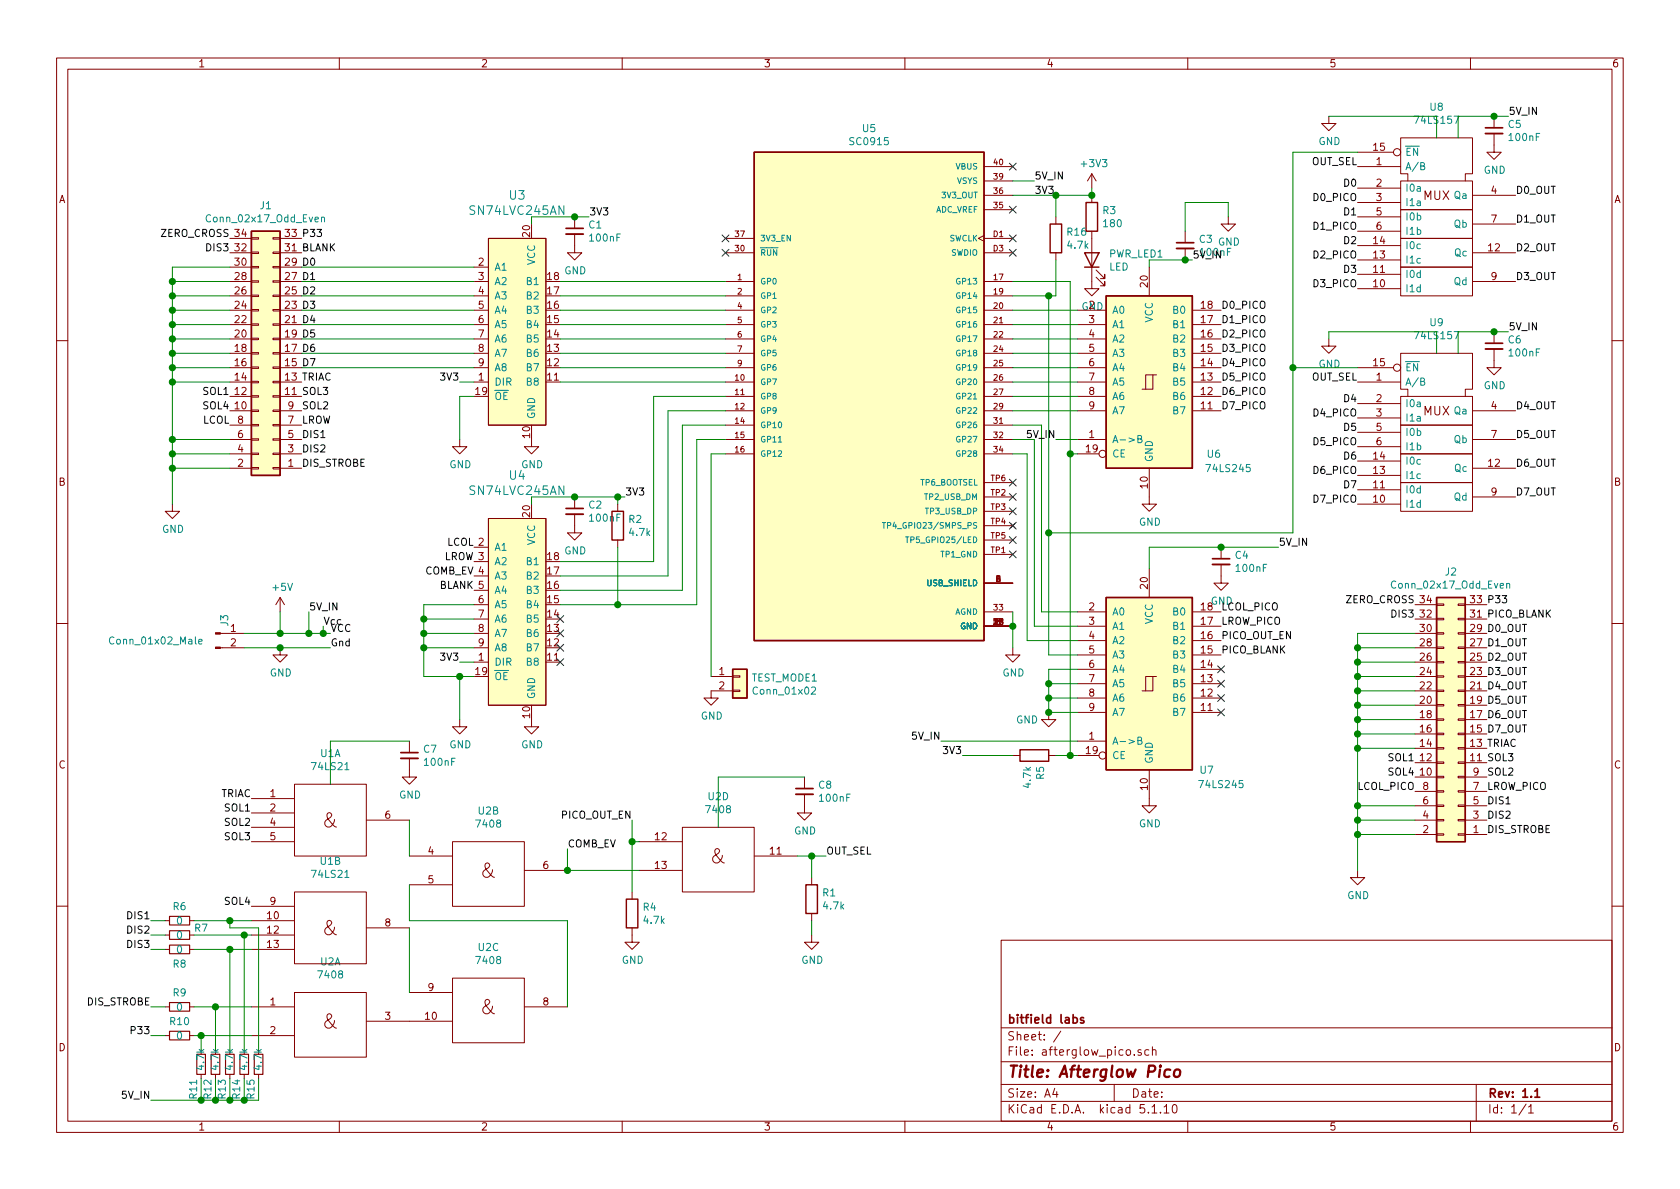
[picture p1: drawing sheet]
EESchema Schematic File Version 4
EELAYER 30 0
EELAYER END
$Descr A4 11693 8268
encoding utf-8
Sheet 1 1
Title "Afterglow Pico"
Date ""
Rev "1.1"
Comp "bitfield labs"
Comment1 ""
Comment2 ""
Comment3 ""
Comment4 ""
$EndDescr
$Comp
L dk_Logic-Buffers-Drivers-Receivers-Transceivers:SN74LVC245AN U3
U 1 1
P 3700 1850
F 0 "U3" H 3600 2353 60  0000 C CNN
F 1 "SN74LVC245AN" H 3600 2247 60  0000 C CNN
F 2 "Housings_SOIC:SOIC-20W_7.5x12.8mm_Pitch1.27mm" H 3900 2050 60  0001 L CNN
F 3 "http://www.ti.com/lit/ds/symlink/sn74lvc245a.pdf" H 3900 2150 60  0001 L CNN
F 4 "296-8503-5-ND" H 3900 2250 60  0001 L CNN "Digi-Key_PN"
F 5 "SN74LVC245AN" H 3900 2350 60  0001 L CNN "MPN"
F 6 "Integrated Circuits (ICs)" H 3900 2450 60  0001 L CNN "Category"
F 7 "Logic - Buffers, Drivers, Receivers, Transceivers" H 3900 2550 60  0001 L CNN "Family"
F 8 "http://www.ti.com/lit/ds/symlink/sn74lvc245a.pdf" H 3900 2650 60  0001 L CNN "DK_Datasheet_Link"
F 9 "/product-detail/en/texas-instruments/SN74LVC245AN/296-8503-5-ND/377483" H 3900 2750 60  0001 L CNN "DK_Detail_Page"
F 10 "IC TXRX NON-INVERT 3.6V 20DIP" H 3900 2850 60  0001 L CNN "Description"
F 11 "Texas Instruments" H 3900 2950 60  0001 L CNN "Manufacturer"
F 12 "Active" H 3900 3050 60  0001 L CNN "Status"
	1    3700 1850
	1    0    0    -1  
$EndComp
$Comp
L Connector_Generic:Conn_02x17_Odd_Even J1
U 1 1
P 1900 2450
F 0 "J1" H 1950 1425 50  0000 C CNN
F 1 "Conn_02x17_Odd_Even" H 1950 1516 50  0000 C CNN
F 2 "Pin_Headers:Pin_Header_Straight_2x17_Pitch2.54mm" H 1900 2450 50  0001 C CNN
F 3 "~" H 1900 2450 50  0001 C CNN
	1    1900 2450
	-1   0    0    1   
$EndComp
$Comp
L Connector_Generic:Conn_02x17_Odd_Even J2
U 1 1
P 10150 5000
F 0 "J2" H 10200 3975 50  0000 C CNN
F 1 "Conn_02x17_Odd_Even" H 10200 4066 50  0000 C CNN
F 2 "Pin_Headers:Pin_Header_Straight_2x17_Pitch2.54mm" H 10150 5000 50  0001 C CNN
F 3 "~" H 10150 5000 50  0001 C CNN
	1    10150 5000
	-1   0    0    1   
$EndComp
$Comp
L 74xx_IEEE:7421 U1
U 1 1
P 2300 5700
F 0 "U1" H 2300 6166 50  0000 C CNN
F 1 "74LS21" H 2300 6075 50  0000 C CNN
F 2 "Housings_SOIC:SOIC-14_3.9x8.7mm_Pitch1.27mm" H 2300 5700 50  0001 C CNN
F 3 "" H 2300 5700 50  0001 C CNN
	1    2300 5700
	1    0    0    -1  
$EndComp
$Comp
L 74xx_IEEE:7421 U1
U 2 1
P 2300 6450
F 0 "U1" H 2300 6916 50  0000 C CNN
F 1 "74LS21" H 2300 6825 50  0000 C CNN
F 2 "Housings_SOIC:SOIC-14_3.9x8.7mm_Pitch1.27mm" H 2300 6450 50  0001 C CNN
F 3 "" H 2300 6450 50  0001 C CNN
	2    2300 6450
	1    0    0    -1  
$EndComp
Text Label 7200 1350 0    50   ~ 0
3V3
Text Label 4100 1500 0    50   ~ 0
3V3
Text Label 2100 1750 0    50   ~ 0
BLANK
Text Label 2100 1850 0    50   ~ 0
D0
Text Label 2100 1950 0    50   ~ 0
D1
Text Label 2100 2050 0    50   ~ 0
D2
Text Label 2100 2150 0    50   ~ 0
D3
Text Label 2100 2250 0    50   ~ 0
D4
Text Label 2100 2350 0    50   ~ 0
D5
Text Label 2100 2450 0    50   ~ 0
D6
Text Label 2100 2550 0    50   ~ 0
D7
Text Label 2100 2650 0    50   ~ 0
TRIAC
Text Label 2100 2750 0    50   ~ 0
SOL3
Text Label 2100 2850 0    50   ~ 0
SOL2
Text Label 2100 2950 0    50   ~ 0
LROW
Text Label 2100 3050 0    50   ~ 0
DIS1
Text Label 2100 3150 0    50   ~ 0
DIS2
Text Label 2100 3250 0    50   ~ 0
DIS_STROBE
Text Label 2100 1650 0    50   ~ 0
P33
Text Label 1600 1650 2    50   ~ 0
ZERO_CROSS
Text Label 1600 1750 2    50   ~ 0
DIS3
Wire Wire Line
	1200 1850 1200 1950
Connection ~ 1200 1950
Wire Wire Line
	1200 1950 1200 2050
Connection ~ 1200 2050
Wire Wire Line
	1200 2050 1200 2150
Connection ~ 1200 2150
Wire Wire Line
	1200 2150 1200 2250
Connection ~ 1200 2250
Wire Wire Line
	1200 2250 1200 2350
Connection ~ 1200 2350
Wire Wire Line
	1200 2350 1200 2450
Connection ~ 1200 2450
Wire Wire Line
	1200 2450 1200 2550
Connection ~ 1200 2550
Wire Wire Line
	1200 2550 1200 2650
Connection ~ 1200 2650
Wire Wire Line
	1200 2650 1200 3050
$Comp
L power:GND #PWR0101
U 1 1
P 1200 3500
F 0 "#PWR0101" H 1200 3250 50  0001 C CNN
F 1 "GND" H 1205 3327 50  0000 C CNN
F 2 "" H 1200 3500 50  0001 C CNN
F 3 "" H 1200 3500 50  0001 C CNN
	1    1200 3500
	1    0    0    -1  
$EndComp
Wire Wire Line
	1200 1850 1600 1850
Wire Wire Line
	1200 1950 1600 1950
Wire Wire Line
	1200 2050 1600 2050
Wire Wire Line
	1200 2150 1600 2150
Wire Wire Line
	1200 2250 1600 2250
Wire Wire Line
	1200 2350 1600 2350
Wire Wire Line
	1200 2450 1600 2450
Wire Wire Line
	1200 2550 1600 2550
Wire Wire Line
	1200 2650 1600 2650
Text Label 1600 2750 2    50   ~ 0
SOL1
Text Label 1600 2850 2    50   ~ 0
SOL4
Text Label 1600 2950 2    50   ~ 0
LCOL
Wire Wire Line
	1200 3050 1600 3050
Connection ~ 1200 3050
Wire Wire Line
	1200 3050 1200 3150
Wire Wire Line
	1600 3150 1200 3150
Connection ~ 1200 3150
Wire Wire Line
	1200 3150 1200 3250
Wire Wire Line
	1200 3250 1600 3250
Connection ~ 1200 3250
Wire Wire Line
	1200 3250 1200 3500
Wire Wire Line
	2100 1850 3300 1850
Wire Wire Line
	3300 1950 2100 1950
Wire Wire Line
	2100 2050 3300 2050
Wire Wire Line
	3300 2150 2100 2150
Wire Wire Line
	2100 2250 3300 2250
Wire Wire Line
	3300 2350 2100 2350
Wire Wire Line
	2100 2450 3300 2450
Wire Wire Line
	3300 2550 2100 2550
Wire Wire Line
	3700 1550 3700 1500
Wire Wire Line
	3700 1500 4000 1500
$Comp
L power:GND #PWR0102
U 1 1
P 3700 3050
F 0 "#PWR0102" H 3700 2800 50  0001 C CNN
F 1 "GND" H 3705 2877 50  0000 C CNN
F 2 "" H 3700 3050 50  0001 C CNN
F 3 "" H 3700 3050 50  0001 C CNN
	1    3700 3050
	1    0    0    -1  
$EndComp
Wire Wire Line
	3900 1950 5050 1950
Wire Wire Line
	5050 2050 3900 2050
Wire Wire Line
	3900 2150 5050 2150
Wire Wire Line
	5050 2250 3900 2250
Wire Wire Line
	3900 2350 5050 2350
Wire Wire Line
	5050 2450 3900 2450
Wire Wire Line
	5050 2550 3900 2550
Wire Wire Line
	3900 2650 5050 2650
Wire Wire Line
	3300 2750 3200 2750
Wire Wire Line
	3200 2750 3200 3050
$Comp
L power:GND #PWR0103
U 1 1
P 3200 3050
F 0 "#PWR0103" H 3200 2800 50  0001 C CNN
F 1 "GND" H 3205 2877 50  0000 C CNN
F 2 "" H 3200 3050 50  0001 C CNN
F 3 "" H 3200 3050 50  0001 C CNN
	1    3200 3050
	1    0    0    -1  
$EndComp
Wire Wire Line
	3300 2650 3200 2650
Text Label 3200 2650 2    50   ~ 0
3V3
$Comp
L dk_Logic-Buffers-Drivers-Receivers-Transceivers:SN74LVC245AN U4
U 1 1
P 3700 3800
F 0 "U4" H 3600 4303 60  0000 C CNN
F 1 "SN74LVC245AN" H 3600 4197 60  0000 C CNN
F 2 "Housings_SOIC:SOIC-20W_7.5x12.8mm_Pitch1.27mm" H 3900 4000 60  0001 L CNN
F 3 "http://www.ti.com/lit/ds/symlink/sn74lvc245a.pdf" H 3900 4100 60  0001 L CNN
F 4 "296-8503-5-ND" H 3900 4200 60  0001 L CNN "Digi-Key_PN"
F 5 "SN74LVC245AN" H 3900 4300 60  0001 L CNN "MPN"
F 6 "Integrated Circuits (ICs)" H 3900 4400 60  0001 L CNN "Category"
F 7 "Logic - Buffers, Drivers, Receivers, Transceivers" H 3900 4500 60  0001 L CNN "Family"
F 8 "http://www.ti.com/lit/ds/symlink/sn74lvc245a.pdf" H 3900 4600 60  0001 L CNN "DK_Datasheet_Link"
F 9 "/product-detail/en/texas-instruments/SN74LVC245AN/296-8503-5-ND/377483" H 3900 4700 60  0001 L CNN "DK_Detail_Page"
F 10 "IC TXRX NON-INVERT 3.6V 20DIP" H 3900 4800 60  0001 L CNN "Description"
F 11 "Texas Instruments" H 3900 4900 60  0001 L CNN "Manufacturer"
F 12 "Active" H 3900 5000 60  0001 L CNN "Status"
	1    3700 3800
	1    0    0    -1  
$EndComp
Text Label 4350 3450 0    50   ~ 0
3V3
Wire Wire Line
	3700 3500 3700 3450
Wire Wire Line
	3700 3450 4000 3450
Text Label 3300 3800 2    50   ~ 0
LCOL
Wire Wire Line
	3900 3900 4550 3900
Wire Wire Line
	4550 3900 4550 2750
Wire Wire Line
	4550 2750 5050 2750
Wire Wire Line
	3900 4000 4650 4000
Wire Wire Line
	4650 4000 4650 2850
Wire Wire Line
	4650 2850 5050 2850
$Comp
L power:GND #PWR0104
U 1 1
P 3700 5000
F 0 "#PWR0104" H 3700 4750 50  0001 C CNN
F 1 "GND" H 3705 4827 50  0000 C CNN
F 2 "" H 3700 5000 50  0001 C CNN
F 3 "" H 3700 5000 50  0001 C CNN
	1    3700 5000
	1    0    0    -1  
$EndComp
$Comp
L power:GND #PWR0105
U 1 1
P 3200 5000
F 0 "#PWR0105" H 3200 4750 50  0001 C CNN
F 1 "GND" H 3205 4827 50  0000 C CNN
F 2 "" H 3200 5000 50  0001 C CNN
F 3 "" H 3200 5000 50  0001 C CNN
	1    3200 5000
	1    0    0    -1  
$EndComp
Wire Wire Line
	3200 5000 3200 4700
Wire Wire Line
	3200 4700 3300 4700
Wire Wire Line
	3300 4600 3200 4600
Text Label 3200 4600 2    50   ~ 0
3V3
Wire Wire Line
	2850 5700 2850 5950
Text Label 1750 5550 2    50   ~ 0
TRIAC
Text Label 1750 5650 2    50   ~ 0
SOL1
Text Label 1750 5750 2    50   ~ 0
SOL2
Text Label 1750 5850 2    50   ~ 0
SOL3
Text Label 1750 6300 2    50   ~ 0
SOL4
Text Label 1050 6400 2    50   ~ 0
DIS1
Text Label 1050 6500 2    50   ~ 0
DIS2
Text Label 1050 6600 2    50   ~ 0
DIS3
Text Label 3950 5900 0    50   ~ 0
COMB_EV
Wire Wire Line
	3900 4100 4750 4100
Wire Wire Line
	4750 4100 4750 2950
Wire Wire Line
	4750 2950 5050 2950
Text Label 10350 4200 0    50   ~ 0
P33
Text Label 3300 4100 2    50   ~ 0
BLANK
Text Label 9850 4200 2    50   ~ 0
ZERO_CROSS
Text Label 10350 5800 0    50   ~ 0
DIS_STROBE
Text Label 10350 5700 0    50   ~ 0
DIS2
Text Label 10350 5600 0    50   ~ 0
DIS1
Text Label 10350 5400 0    50   ~ 0
SOL2
Text Label 10350 5300 0    50   ~ 0
SOL3
Text Label 10350 5200 0    50   ~ 0
TRIAC
Text Label 9850 5300 2    50   ~ 0
SOL1
Text Label 9850 5400 2    50   ~ 0
SOL4
Text Label 9850 4300 2    50   ~ 0
DIS3
Wire Wire Line
	9450 4400 9450 4500
Connection ~ 9450 4500
Wire Wire Line
	9450 4500 9450 4600
Connection ~ 9450 4600
Wire Wire Line
	9450 4600 9450 4700
Connection ~ 9450 4700
Wire Wire Line
	9450 4700 9450 4800
Connection ~ 9450 4800
Wire Wire Line
	9450 4800 9450 4900
Connection ~ 9450 4900
Wire Wire Line
	9450 4900 9450 5000
Connection ~ 9450 5000
Wire Wire Line
	9450 5000 9450 5100
Connection ~ 9450 5100
Wire Wire Line
	9450 5100 9450 5200
Connection ~ 9450 5200
Wire Wire Line
	9450 5200 9450 5600
$Comp
L power:GND #PWR0106
U 1 1
P 9450 6050
F 0 "#PWR0106" H 9450 5800 50  0001 C CNN
F 1 "GND" H 9455 5877 50  0000 C CNN
F 2 "" H 9450 6050 50  0001 C CNN
F 3 "" H 9450 6050 50  0001 C CNN
	1    9450 6050
	1    0    0    -1  
$EndComp
Wire Wire Line
	9450 4400 9850 4400
Wire Wire Line
	9450 4500 9850 4500
Wire Wire Line
	9450 4600 9850 4600
Wire Wire Line
	9450 4700 9850 4700
Wire Wire Line
	9450 4800 9850 4800
Wire Wire Line
	9450 4900 9850 4900
Wire Wire Line
	9450 5000 9850 5000
Wire Wire Line
	9450 5100 9850 5100
Wire Wire Line
	9450 5200 9850 5200
Wire Wire Line
	9450 5600 9850 5600
Connection ~ 9450 5600
Wire Wire Line
	9450 5600 9450 5700
Wire Wire Line
	9850 5700 9450 5700
Connection ~ 9450 5700
Wire Wire Line
	9450 5700 9450 5800
Wire Wire Line
	9450 5800 9850 5800
Connection ~ 9450 5800
Wire Wire Line
	9450 5800 9450 6050
Wire Wire Line
	7050 2150 7500 2150
Wire Wire Line
	7500 2250 7050 2250
Wire Wire Line
	7050 2350 7500 2350
Wire Wire Line
	7500 2450 7050 2450
Wire Wire Line
	7050 2550 7500 2550
Wire Wire Line
	7500 2650 7050 2650
Wire Wire Line
	7050 2750 7500 2750
Text Label 8500 2150 0    50   ~ 0
D0_PICO
Text Label 8500 2250 0    50   ~ 0
D1_PICO
Text Label 8500 2350 0    50   ~ 0
D2_PICO
Text Label 8500 2450 0    50   ~ 0
D3_PICO
Text Label 8500 2550 0    50   ~ 0
D4_PICO
Text Label 8500 2650 0    50   ~ 0
D5_PICO
Text Label 8500 2750 0    50   ~ 0
D6_PICO
Text Label 8500 2850 0    50   ~ 0
D7_PICO
Wire Wire Line
	7050 2850 7500 2850
$Comp
L 74xx:74HC245 U7
U 1 1
P 8000 4750
F 0 "U7" H 8400 4150 50  0000 C CNN
F 1 "74LS245" H 8500 4050 50  0000 C CNN
F 2 "Housings_SOIC:SOIC-20W_7.5x12.8mm_Pitch1.27mm" H 8000 4750 50  0001 C CNN
F 3 "http://www.ti.com/lit/gpn/sn74HC245" H 8000 4750 50  0001 C CNN
	1    8000 4750
	1    0    0    -1  
$EndComp
$Comp
L power:+5V #PWR0108
U 1 1
P 1950 4250
F 0 "#PWR0108" H 1950 4100 50  0001 C CNN
F 1 "+5V" H 1965 4423 50  0000 C CNN
F 2 "" H 1950 4250 50  0001 C CNN
F 3 "" H 1950 4250 50  0001 C CNN
	1    1950 4250
	1    0    0    -1  
$EndComp
Wire Wire Line
	1950 4250 1950 4400
Wire Wire Line
	1950 4400 2150 4400
Text Label 2150 4250 0    50   ~ 0
5V_IN
Text Label 8300 1800 0    50   ~ 0
5V_IN
Wire Wire Line
	8000 1850 8000 1800
Wire Wire Line
	8000 1800 8250 1800
$Comp
L power:GND #PWR0109
U 1 1
P 8000 5550
F 0 "#PWR0109" H 8000 5300 50  0001 C CNN
F 1 "GND" H 8005 5377 50  0000 C CNN
F 2 "" H 8000 5550 50  0001 C CNN
F 3 "" H 8000 5550 50  0001 C CNN
	1    8000 5550
	1    0    0    -1  
$EndComp
Text Label 7350 3050 2    50   ~ 0
5V_IN
Wire Wire Line
	7350 3050 7500 3050
Wire Wire Line
	7050 2950 7250 2950
Wire Wire Line
	7250 2950 7250 4250
Wire Wire Line
	7250 4250 7500 4250
Wire Wire Line
	7050 3050 7200 3050
Wire Wire Line
	7200 3050 7200 4350
Wire Wire Line
	7200 4350 7500 4350
Text Label 8500 4250 0    50   ~ 0
LCOL_PICO
Text Label 8500 4350 0    50   ~ 0
LROW_PICO
Text Label 9850 5500 2    50   ~ 0
LCOL_PICO
Text Label 10350 5500 0    50   ~ 0
LROW_PICO
$Comp
L power:GND #PWR0112
U 1 1
P 7050 4500
F 0 "#PWR0112" H 7050 4250 50  0001 C CNN
F 1 "GND" H 7055 4327 50  0000 C CNN
F 2 "" H 7050 4500 50  0001 C CNN
F 3 "" H 7050 4500 50  0001 C CNN
	1    7050 4500
	1    0    0    -1  
$EndComp
$Comp
L 74xx_IEEE:74157 U8
U 1 1
P 10000 1450
F 0 "U8" H 10000 2166 50  0000 C CNN
F 1 "74LS157" H 10000 2075 50  0000 C CNN
F 2 "Housings_SSOP:SOP-16_4.4x10.4mm_Pitch1.27mm" H 10000 1450 50  0001 C CNN
F 3 "" H 10000 1450 50  0001 C CNN
	1    10000 1450
	1    0    0    -1  
$EndComp
Text Label 9450 1400 2    50   ~ 0
D0_PICO
Text Label 9450 1600 2    50   ~ 0
D1_PICO
Text Label 9450 1800 2    50   ~ 0
D2_PICO
Text Label 9450 2000 2    50   ~ 0
D3_PICO
Wire Wire Line
	3950 6050 4450 6050
Wire Wire Line
	3950 5900 3950 6050
Text Label 5750 5950 0    50   ~ 0
OUT_SEL
Text Label 9450 1150 2    50   ~ 0
OUT_SEL
Text Label 9450 1300 2    50   ~ 0
D0
Text Label 9450 1500 2    50   ~ 0
D1
Text Label 9450 1700 2    50   ~ 0
D2
Text Label 9450 1900 2    50   ~ 0
D3
Text Label 10550 1350 0    50   ~ 0
D0_OUT
Text Label 10550 1550 0    50   ~ 0
D1_OUT
Text Label 10550 1750 0    50   ~ 0
D2_OUT
Text Label 10550 1950 0    50   ~ 0
D3_OUT
Text Label 10350 4400 0    50   ~ 0
D0_OUT
Text Label 10350 4500 0    50   ~ 0
D1_OUT
Text Label 10350 4600 0    50   ~ 0
D2_OUT
Text Label 10350 4700 0    50   ~ 0
D3_OUT
$Comp
L power:GND #PWR0113
U 1 1
P 9250 800
F 0 "#PWR0113" H 9250 550 50  0001 C CNN
F 1 "GND" H 9255 627 50  0000 C CNN
F 2 "" H 9250 800 50  0001 C CNN
F 3 "" H 9250 800 50  0001 C CNN
	1    9250 800 
	1    0    0    -1  
$EndComp
Wire Wire Line
	10000 950  10000 800 
Wire Wire Line
	10150 800  10400 800 
Wire Wire Line
	10150 800  10150 950 
Text Label 10500 800  0    50   ~ 0
5V_IN
$Comp
L 74xx_IEEE:74157 U9
U 1 1
P 10000 2950
F 0 "U9" H 10000 3666 50  0000 C CNN
F 1 "74LS157" H 10000 3575 50  0000 C CNN
F 2 "Housings_SSOP:SOP-16_4.4x10.4mm_Pitch1.27mm" H 10000 2950 50  0001 C CNN
F 3 "" H 10000 2950 50  0001 C CNN
	1    10000 2950
	1    0    0    -1  
$EndComp
Text Label 9450 2900 2    50   ~ 0
D4_PICO
Text Label 9450 3100 2    50   ~ 0
D5_PICO
Text Label 9450 3300 2    50   ~ 0
D6_PICO
Text Label 9450 3500 2    50   ~ 0
D7_PICO
Text Label 9450 2650 2    50   ~ 0
OUT_SEL
Text Label 9450 2800 2    50   ~ 0
D4
Text Label 9450 3000 2    50   ~ 0
D5
Text Label 9450 3200 2    50   ~ 0
D6
Text Label 9450 3400 2    50   ~ 0
D7
Text Label 10550 2850 0    50   ~ 0
D4_OUT
Text Label 10550 3050 0    50   ~ 0
D5_OUT
Text Label 10550 3250 0    50   ~ 0
D6_OUT
Text Label 10550 3450 0    50   ~ 0
D7_OUT
$Comp
L power:GND #PWR0114
U 1 1
P 9250 2350
F 0 "#PWR0114" H 9250 2100 50  0001 C CNN
F 1 "GND" H 9255 2177 50  0000 C CNN
F 2 "" H 9250 2350 50  0001 C CNN
F 3 "" H 9250 2350 50  0001 C CNN
	1    9250 2350
	1    0    0    -1  
$EndComp
Wire Wire Line
	10000 2450 10000 2300
Wire Wire Line
	10150 2300 10400 2300
Wire Wire Line
	10150 2300 10150 2450
Text Label 10500 2300 0    50   ~ 0
5V_IN
Text Label 10350 4800 0    50   ~ 0
D4_OUT
Text Label 10350 4900 0    50   ~ 0
D5_OUT
Text Label 10350 5000 0    50   ~ 0
D6_OUT
Text Label 10350 5100 0    50   ~ 0
D7_OUT
Text Label 8500 4450 0    50   ~ 0
PICO_OUT_EN
Text Label 4400 5700 2    50   ~ 0
PICO_OUT_EN
Wire Wire Line
	4400 5700 4400 5850
Wire Wire Line
	4400 5850 4450 5850
NoConn ~ 8500 4950
NoConn ~ 8500 4850
NoConn ~ 8500 4750
NoConn ~ 8500 4650
NoConn ~ 3900 4600
NoConn ~ 3900 4500
NoConn ~ 3900 4400
NoConn ~ 3900 4300
NoConn ~ 7050 1150
Text Label 7200 1250 0    50   ~ 0
5V_IN
Wire Wire Line
	7200 1250 7050 1250
NoConn ~ 7050 1450
NoConn ~ 7050 1650
NoConn ~ 7050 1750
NoConn ~ 5050 1750
NoConn ~ 5050 1650
NoConn ~ 7050 3350
NoConn ~ 7050 3450
NoConn ~ 7050 3550
NoConn ~ 7050 3650
NoConn ~ 7050 3750
NoConn ~ 7050 3850
$Comp
L Device:R R1
U 1 1
P 5650 6250
F 0 "R1" H 5720 6296 50  0000 L CNN
F 1 "4.7k" H 5720 6205 50  0000 L CNN
F 2 "Resistors_SMD:R_0805_HandSoldering" V 5580 6250 50  0001 C CNN
F 3 "~" H 5650 6250 50  0001 C CNN
	1    5650 6250
	1    0    0    -1  
$EndComp
Wire Wire Line
	5550 5950 5650 5950
Wire Wire Line
	5650 6100 5650 5950
Connection ~ 5650 5950
Wire Wire Line
	5650 5950 5750 5950
Wire Wire Line
	5650 6400 5650 6500
$Comp
L power:GND #PWR01
U 1 1
P 5650 6500
F 0 "#PWR01" H 5650 6250 50  0001 C CNN
F 1 "GND" H 5655 6327 50  0000 C CNN
F 2 "" H 5650 6500 50  0001 C CNN
F 3 "" H 5650 6500 50  0001 C CNN
	1    5650 6500
	1    0    0    -1  
$EndComp
$Comp
L Device:C_Small C1
U 1 1
P 4000 1600
F 0 "C1" H 4092 1646 50  0000 L CNN
F 1 "100nF" H 4092 1555 50  0000 L CNN
F 2 "Capacitors_SMD:C_0805_HandSoldering" H 4000 1600 50  0001 C CNN
F 3 "~" H 4000 1600 50  0001 C CNN
	1    4000 1600
	1    0    0    -1  
$EndComp
Connection ~ 4000 1500
Wire Wire Line
	4000 1500 4100 1500
$Comp
L power:GND #PWR02
U 1 1
P 4000 1700
F 0 "#PWR02" H 4000 1450 50  0001 C CNN
F 1 "GND" H 4005 1527 50  0000 C CNN
F 2 "" H 4000 1700 50  0001 C CNN
F 3 "" H 4000 1700 50  0001 C CNN
	1    4000 1700
	1    0    0    -1  
$EndComp
$Comp
L Device:C_Small C2
U 1 1
P 4000 3550
F 0 "C2" H 4092 3596 50  0000 L CNN
F 1 "100nF" H 4092 3505 50  0000 L CNN
F 2 "Capacitors_SMD:C_0805_HandSoldering" H 4000 3550 50  0001 C CNN
F 3 "~" H 4000 3550 50  0001 C CNN
	1    4000 3550
	1    0    0    -1  
$EndComp
Connection ~ 4000 3450
$Comp
L power:GND #PWR03
U 1 1
P 4000 3650
F 0 "#PWR03" H 4000 3400 50  0001 C CNN
F 1 "GND" H 4005 3477 50  0000 C CNN
F 2 "" H 4000 3650 50  0001 C CNN
F 3 "" H 4000 3650 50  0001 C CNN
	1    4000 3650
	1    0    0    -1  
$EndComp
$Comp
L Device:C_Small C5
U 1 1
P 10400 900
F 0 "C5" H 10492 946 50  0000 L CNN
F 1 "100nF" H 10492 855 50  0000 L CNN
F 2 "Capacitors_SMD:C_0805_HandSoldering" H 10400 900 50  0001 C CNN
F 3 "~" H 10400 900 50  0001 C CNN
	1    10400 900 
	1    0    0    -1  
$EndComp
Connection ~ 10400 800 
Wire Wire Line
	10400 800  10500 800 
$Comp
L Device:C_Small C6
U 1 1
P 10400 2400
F 0 "C6" H 10492 2446 50  0000 L CNN
F 1 "100nF" H 10492 2355 50  0000 L CNN
F 2 "Capacitors_SMD:C_0805_HandSoldering" H 10400 2400 50  0001 C CNN
F 3 "~" H 10400 2400 50  0001 C CNN
	1    10400 2400
	1    0    0    -1  
$EndComp
Connection ~ 10400 2300
Wire Wire Line
	10400 2300 10500 2300
$Comp
L power:GND #PWR06
U 1 1
P 10400 1000
F 0 "#PWR06" H 10400 750 50  0001 C CNN
F 1 "GND" H 10405 827 50  0000 C CNN
F 2 "" H 10400 1000 50  0001 C CNN
F 3 "" H 10400 1000 50  0001 C CNN
	1    10400 1000
	1    0    0    -1  
$EndComp
$Comp
L power:GND #PWR07
U 1 1
P 10400 2500
F 0 "#PWR07" H 10400 2250 50  0001 C CNN
F 1 "GND" H 10405 2327 50  0000 C CNN
F 2 "" H 10400 2500 50  0001 C CNN
F 3 "" H 10400 2500 50  0001 C CNN
	1    10400 2500
	1    0    0    -1  
$EndComp
$Comp
L Device:C_Small C3
U 1 1
P 8250 1700
F 0 "C3" H 8342 1746 50  0000 L CNN
F 1 "100nF" H 8342 1655 50  0000 L CNN
F 2 "Capacitors_SMD:C_0805_HandSoldering" H 8250 1700 50  0001 C CNN
F 3 "~" H 8250 1700 50  0001 C CNN
	1    8250 1700
	1    0    0    -1  
$EndComp
Connection ~ 8250 1800
Wire Wire Line
	8250 1800 8300 1800
$Comp
L Device:C_Small C4
U 1 1
P 8500 3900
F 0 "C4" H 8592 3946 50  0000 L CNN
F 1 "100nF" H 8592 3855 50  0000 L CNN
F 2 "Capacitors_SMD:C_0805_HandSoldering" H 8500 3900 50  0001 C CNN
F 3 "~" H 8500 3900 50  0001 C CNN
	1    8500 3900
	1    0    0    -1  
$EndComp
Wire Wire Line
	8250 1600 8250 1400
Wire Wire Line
	8250 1400 8550 1400
Wire Wire Line
	8550 1400 8550 1500
$Comp
L power:GND #PWR04
U 1 1
P 8550 1500
F 0 "#PWR04" H 8550 1250 50  0001 C CNN
F 1 "GND" H 8555 1327 50  0000 C CNN
F 2 "" H 8550 1500 50  0001 C CNN
F 3 "" H 8550 1500 50  0001 C CNN
	1    8550 1500
	1    0    0    -1  
$EndComp
$Comp
L power:GND #PWR05
U 1 1
P 8500 4000
F 0 "#PWR05" H 8500 3750 50  0001 C CNN
F 1 "GND" H 8505 3827 50  0000 C CNN
F 2 "" H 8500 4000 50  0001 C CNN
F 3 "" H 8500 4000 50  0001 C CNN
	1    8500 4000
	1    0    0    -1  
$EndComp
$Comp
L Connector:Conn_01x02_Male J3
U 1 1
P 1500 4400
F 0 "J3" V 1562 4444 50  0000 L CNN
F 1 "Conn_01x02_Male" H 750 4350 50  0000 L CNN
F 2 "Connectors_Molex:Molex_KK-6410-02_02x2.54mm_Straight" H 1500 4400 50  0001 C CNN
F 3 "~" H 1500 4400 50  0001 C CNN
	1    1500 4400
	1    0    0    -1  
$EndComp
Wire Wire Line
	1700 4400 1950 4400
Connection ~ 1950 4400
Wire Wire Line
	1700 4500 1950 4500
$Comp
L power:GND #PWR08
U 1 1
P 1950 4500
F 0 "#PWR08" H 1950 4250 50  0001 C CNN
F 1 "GND" H 1955 4327 50  0000 C CNN
F 2 "" H 1950 4500 50  0001 C CNN
F 3 "" H 1950 4500 50  0001 C CNN
	1    1950 4500
	1    0    0    -1  
$EndComp
Wire Wire Line
	1950 4500 2300 4500
Connection ~ 1950 4500
Text Label 2300 4500 0    50   ~ 0
Gnd
Wire Wire Line
	2150 4250 2150 4400
Connection ~ 2150 4400
Wire Wire Line
	2150 4400 2250 4400
Text Label 2250 4350 0    50   ~ 0
Vcc
Text Label 2300 4400 0    50   ~ 0
VCC
Wire Wire Line
	2250 4350 2250 4400
Connection ~ 2250 4400
Wire Wire Line
	2250 4400 2300 4400
Wire Wire Line
	9250 2350 9250 2300
$Comp
L power:+3V3 #PWR0115
U 1 1
P 7600 1300
F 0 "#PWR0115" H 7600 1150 50  0001 C CNN
F 1 "+3V3" H 7615 1473 50  0000 C CNN
F 2 "" H 7600 1300 50  0001 C CNN
F 3 "" H 7600 1300 50  0001 C CNN
	1    7600 1300
	1    0    0    -1  
$EndComp
Wire Wire Line
	7600 1350 7600 1300
$Comp
L Device:C_Small C7
U 1 1
P 2850 5250
F 0 "C7" H 2942 5296 50  0000 L CNN
F 1 "100nF" H 2942 5205 50  0000 L CNN
F 2 "Capacitors_SMD:C_0805_HandSoldering" H 2850 5250 50  0001 C CNN
F 3 "~" H 2850 5250 50  0001 C CNN
	1    2850 5250
	1    0    0    -1  
$EndComp
$Comp
L Device:C_Small C8
U 1 1
P 5600 5500
F 0 "C8" H 5692 5546 50  0000 L CNN
F 1 "100nF" H 5692 5455 50  0000 L CNN
F 2 "Capacitors_SMD:C_0805_HandSoldering" H 5600 5500 50  0001 C CNN
F 3 "~" H 5600 5500 50  0001 C CNN
	1    5600 5500
	1    0    0    -1  
$EndComp
$Comp
L power:GND #PWR0116
U 1 1
P 2850 5350
F 0 "#PWR0116" H 2850 5100 50  0001 C CNN
F 1 "GND" H 2855 5177 50  0000 C CNN
F 2 "" H 2850 5350 50  0001 C CNN
F 3 "" H 2850 5350 50  0001 C CNN
	1    2850 5350
	1    0    0    -1  
$EndComp
$Comp
L power:GND #PWR0117
U 1 1
P 5600 5600
F 0 "#PWR0117" H 5600 5350 50  0001 C CNN
F 1 "GND" H 5605 5427 50  0000 C CNN
F 2 "" H 5600 5600 50  0001 C CNN
F 3 "" H 5600 5600 50  0001 C CNN
	1    5600 5600
	1    0    0    -1  
$EndComp
Wire Wire Line
	2300 5450 2300 5150
Wire Wire Line
	2300 5150 2850 5150
Wire Wire Line
	5600 5400 5000 5400
Wire Wire Line
	5000 5400 5000 5750
Wire Wire Line
	4950 3150 5050 3150
$Comp
L Device:LED PWR_LED1
U 1 1
P 7600 1800
F 0 "PWR_LED1" V 7639 1682 50  0000 R CNN
F 1 "LED" V 7548 1682 50  0000 R CNN
F 2 "LEDs:LED_0805_HandSoldering" H 7600 1800 50  0001 C CNN
F 3 "~" H 7600 1800 50  0001 C CNN
	1    7600 1800
	0    -1   -1   0   
$EndComp
$Comp
L power:GND #PWR010
U 1 1
P 7600 1950
F 0 "#PWR010" H 7600 1700 50  0001 C CNN
F 1 "GND" H 7605 1777 50  0000 C CNN
F 2 "" H 7600 1950 50  0001 C CNN
F 3 "" H 7600 1950 50  0001 C CNN
	1    7600 1950
	1    0    0    -1  
$EndComp
$Comp
L Device:R R3
U 1 1
P 7600 1500
F 0 "R3" H 7670 1546 50  0000 L CNN
F 1 "180" H 7670 1455 50  0000 L CNN
F 2 "Resistors_SMD:R_0805_HandSoldering" V 7530 1500 50  0001 C CNN
F 3 "~" H 7600 1500 50  0001 C CNN
	1    7600 1500
	1    0    0    -1  
$EndComp
Wire Wire Line
	7050 3150 7150 3150
Wire Wire Line
	7150 4450 7500 4450
Text Label 3300 4000 2    50   ~ 0
COMB_EV
Text Label 3300 3900 2    50   ~ 0
LROW
$Comp
L Device:R R4
U 1 1
P 4400 6350
F 0 "R4" H 4470 6396 50  0000 L CNN
F 1 "4.7k" H 4470 6305 50  0000 L CNN
F 2 "Resistors_SMD:R_0805_HandSoldering" V 4330 6350 50  0001 C CNN
F 3 "~" H 4400 6350 50  0001 C CNN
	1    4400 6350
	1    0    0    -1  
$EndComp
$Comp
L power:GND #PWR011
U 1 1
P 4400 6500
F 0 "#PWR011" H 4400 6250 50  0001 C CNN
F 1 "GND" H 4405 6327 50  0000 C CNN
F 2 "" H 4400 6500 50  0001 C CNN
F 3 "" H 4400 6500 50  0001 C CNN
	1    4400 6500
	1    0    0    -1  
$EndComp
Wire Wire Line
	5050 3050 4850 3050
Wire Wire Line
	4850 3050 4850 4200
Wire Wire Line
	4850 4200 4300 4200
Wire Wire Line
	7500 4550 7300 4550
Wire Wire Line
	7300 2050 7050 2050
Text Label 8500 4550 0    50   ~ 0
PICO_BLANK
Text Label 10350 4300 0    50   ~ 0
PICO_BLANK
Wire Wire Line
	3300 4200 2950 4200
Wire Wire Line
	2950 4200 2950 4300
Wire Wire Line
	2950 4700 3200 4700
Connection ~ 3200 4700
Wire Wire Line
	3300 4300 2950 4300
Connection ~ 2950 4300
Wire Wire Line
	2950 4300 2950 4400
Wire Wire Line
	2950 4400 3300 4400
Connection ~ 2950 4400
Wire Wire Line
	2950 4400 2950 4500
Wire Wire Line
	3300 4500 2950 4500
Connection ~ 2950 4500
Wire Wire Line
	2950 4500 2950 4700
Wire Wire Line
	7500 4650 7300 4650
Wire Wire Line
	7300 4650 7300 4750
Wire Wire Line
	7300 4950 7500 4950
Wire Wire Line
	7500 4850 7300 4850
Connection ~ 7300 4850
Wire Wire Line
	7300 4850 7300 4950
Wire Wire Line
	7300 4750 7500 4750
Connection ~ 7300 4750
Wire Wire Line
	7300 4750 7300 4850
$Comp
L Device:R R5
U 1 1
P 7200 5250
F 0 "R5" H 7270 5296 50  0000 L CNN
F 1 "4.7k" H 7270 5205 50  0000 L CNN
F 2 "Resistors_SMD:R_0805_HandSoldering" V 7130 5250 50  0001 C CNN
F 3 "~" H 7200 5250 50  0001 C CNN
	1    7200 5250
	0    1    1    0   
$EndComp
Wire Wire Line
	6700 5250 7050 5250
Wire Wire Line
	7350 5250 7450 5250
Connection ~ 7600 1350
Wire Wire Line
	7050 1950 7450 1950
Wire Wire Line
	7450 1950 7450 3150
Connection ~ 7450 5250
Wire Wire Line
	7450 5250 7500 5250
Text Notes -3600 3900 0    157  ~ 0
WPC95
Text Notes -3800 500  0    157  ~ 0
WPC
$Comp
L Device:R_Small R10
U 1 1
P 1250 7200
F 0 "R10" V 1150 7200 50  0000 C CNN
F 1 "0" V 1250 7200 50  0000 C CNN
F 2 "Resistors_SMD:R_0805_HandSoldering" H 1250 7200 50  0001 C CNN
F 3 "~" H 1250 7200 50  0001 C CNN
	1    1250 7200
	0    1    1    0   
$EndComp
Wire Wire Line
	2850 6450 2850 6900
Wire Wire Line
	3950 7000 3950 6400
Wire Wire Line
	3950 6400 2850 6400
Wire Wire Line
	2850 6400 2850 6150
Text Label 1050 7000 2    50   ~ 0
DIS_STROBE
Text Label 1050 7200 2    50   ~ 0
P33
Wire Wire Line
	1050 6400 1150 6400
Wire Wire Line
	1150 6500 1050 6500
Wire Wire Line
	1050 6600 1150 6600
Wire Wire Line
	1050 7000 1150 7000
Wire Wire Line
	1150 7200 1050 7200
Wire Wire Line
	1350 6400 1600 6400
Wire Wire Line
	1350 6500 1700 6500
Wire Wire Line
	1750 6600 1600 6600
Wire Wire Line
	1350 7000 1500 7000
Wire Wire Line
	1750 7200 1400 7200
$Comp
L Device:R_Small R11
U 1 1
P 1400 7400
F 0 "R11" V 1450 7650 50  0000 R CNN
F 1 "4.7k" V 1400 7450 50  0000 R CNN
F 2 "Resistors_SMD:R_0805_HandSoldering" H 1400 7400 50  0001 C CNN
F 3 "~" H 1400 7400 50  0001 C CNN
	1    1400 7400
	-1   0    0    1   
$EndComp
Wire Wire Line
	1400 7300 1400 7200
Connection ~ 1400 7200
Wire Wire Line
	1400 7200 1350 7200
Wire Wire Line
	1500 7300 1500 7000
Connection ~ 1500 7000
Wire Wire Line
	1500 7000 1750 7000
Wire Wire Line
	1600 7300 1600 6600
Connection ~ 1600 6600
Wire Wire Line
	1600 6600 1350 6600
Wire Wire Line
	1700 7300 1700 6500
Connection ~ 1700 6500
Wire Wire Line
	1700 6500 1750 6500
Wire Wire Line
	1800 7300 1800 6450
Wire Wire Line
	1800 6450 1600 6450
Wire Wire Line
	1600 6450 1600 6400
Connection ~ 1600 6400
Wire Wire Line
	1600 6400 1750 6400
Text Label 1050 7650 2    50   ~ 0
5V_IN
Wire Wire Line
	1800 7650 1700 7650
Connection ~ 1400 7650
Wire Wire Line
	1400 7650 1050 7650
Connection ~ 1500 7650
Wire Wire Line
	1500 7650 1400 7650
Connection ~ 1600 7650
Wire Wire Line
	1600 7650 1500 7650
Connection ~ 1700 7650
Wire Wire Line
	1700 7650 1600 7650
$Comp
L Device:R_Small R9
U 1 1
P 1250 7000
F 0 "R9" V 1150 7000 50  0000 C CNN
F 1 "0" V 1250 7000 50  0000 C CNN
F 2 "Resistors_SMD:R_0805_HandSoldering" H 1250 7000 50  0001 C CNN
F 3 "~" H 1250 7000 50  0001 C CNN
	1    1250 7000
	0    1    1    0   
$EndComp
$Comp
L Device:R_Small R8
U 1 1
P 1250 6600
F 0 "R8" V 1350 6600 50  0000 C CNN
F 1 "0" V 1250 6600 50  0000 C CNN
F 2 "Resistors_SMD:R_0805_HandSoldering" H 1250 6600 50  0001 C CNN
F 3 "~" H 1250 6600 50  0001 C CNN
	1    1250 6600
	0    1    1    0   
$EndComp
$Comp
L Device:R_Small R6
U 1 1
P 1250 6400
F 0 "R6" V 1150 6400 50  0000 C CNN
F 1 "0" V 1250 6400 50  0000 C CNN
F 2 "Resistors_SMD:R_0805_HandSoldering" H 1250 6400 50  0001 C CNN
F 3 "~" H 1250 6400 50  0001 C CNN
	1    1250 6400
	0    1    1    0   
$EndComp
$Comp
L Device:R_Small R7
U 1 1
P 1250 6500
F 0 "R7" V 1200 6650 50  0000 C CNN
F 1 "0" V 1250 6500 50  0000 C CNN
F 2 "Resistors_SMD:R_0805_HandSoldering" H 1250 6500 50  0001 C CNN
F 3 "~" H 1250 6500 50  0001 C CNN
	1    1250 6500
	0    1    1    0   
$EndComp
$Comp
L Device:R_Small R12
U 1 1
P 1500 7400
F 0 "R12" V 1550 7650 50  0000 R CNN
F 1 "4.7k" V 1500 7450 50  0000 R CNN
F 2 "Resistors_SMD:R_0805_HandSoldering" H 1500 7400 50  0001 C CNN
F 3 "~" H 1500 7400 50  0001 C CNN
	1    1500 7400
	-1   0    0    1   
$EndComp
$Comp
L Device:R_Small R13
U 1 1
P 1600 7400
F 0 "R13" V 1650 7650 50  0000 R CNN
F 1 "4.7k" V 1600 7450 50  0000 R CNN
F 2 "Resistors_SMD:R_0805_HandSoldering" H 1600 7400 50  0001 C CNN
F 3 "~" H 1600 7400 50  0001 C CNN
	1    1600 7400
	-1   0    0    1   
$EndComp
$Comp
L Device:R_Small R14
U 1 1
P 1700 7400
F 0 "R14" V 1750 7650 50  0000 R CNN
F 1 "4.7k" V 1700 7450 50  0000 R CNN
F 2 "Resistors_SMD:R_0805_HandSoldering" H 1700 7400 50  0001 C CNN
F 3 "~" H 1700 7400 50  0001 C CNN
	1    1700 7400
	-1   0    0    1   
$EndComp
$Comp
L Device:R_Small R15
U 1 1
P 1800 7400
F 0 "R15" V 1850 7650 50  0000 R CNN
F 1 "4.7k" V 1800 7450 50  0000 R CNN
F 2 "Resistors_SMD:R_0805_HandSoldering" H 1800 7400 50  0001 C CNN
F 3 "~" H 1800 7400 50  0001 C CNN
	1    1800 7400
	-1   0    0    1   
$EndComp
$Comp
L 74xx_IEEE:7408 U2
U 2 1
P 3400 6050
F 0 "U2" H 3400 6466 50  0000 C CNN
F 1 "7408" H 3400 6375 50  0000 C CNN
F 2 "Housings_SOIC:SOIC-14_3.9x8.7mm_Pitch1.27mm" H 3400 6050 50  0001 C CNN
F 3 "" H 3400 6050 50  0001 C CNN
	2    3400 6050
	1    0    0    -1  
$EndComp
Connection ~ 3950 6050
$Comp
L 74xx_IEEE:7408 U2
U 1 1
P 2300 7100
F 0 "U2" H 2300 7516 50  0000 C CNN
F 1 "7408" H 2300 7425 50  0000 C CNN
F 2 "Housings_SOIC:SOIC-14_3.9x8.7mm_Pitch1.27mm" H 2300 7100 50  0001 C CNN
F 3 "" H 2300 7100 50  0001 C CNN
	1    2300 7100
	1    0    0    -1  
$EndComp
$Comp
L 74xx_IEEE:7408 U2
U 3 1
P 3400 7000
F 0 "U2" H 3400 7416 50  0000 C CNN
F 1 "7408" H 3400 7325 50  0000 C CNN
F 2 "Housings_SOIC:SOIC-14_3.9x8.7mm_Pitch1.27mm" H 3400 7000 50  0001 C CNN
F 3 "" H 3400 7000 50  0001 C CNN
	3    3400 7000
	1    0    0    -1  
$EndComp
Wire Wire Line
	7450 3150 7500 3150
Connection ~ 7450 3150
Wire Wire Line
	7450 3150 7450 5250
Connection ~ 7050 4350
Wire Wire Line
	7050 4250 7050 4350
Wire Wire Line
	7050 4350 7050 4500
$Comp
L SC0915:SC0915 U5
U 1 1
P 6050 2750
F 0 "U5" H 6050 4617 50  0000 C CNN
F 1 "SC0915" H 6050 4526 50  0000 C CNN
F 2 "SnapEDA Library:MODULE_SC0915" H 6050 2750 50  0001 L BNN
F 3 "" H 6050 2750 50  0001 L BNN
F 4 "Manufacturer Recommendations" H 6050 2750 50  0001 L BNN "STANDARD"
F 5 "1.6" H 6050 2750 50  0001 L BNN "PARTREV"
F 6 "Raspberry Pi" H 6050 2750 50  0001 L BNN "MANUFACTURER"
F 7 "3.73mm" H 6050 2750 50  0001 L BNN "MAXIMUM_PACKAGE_HEIGHT"
	1    6050 2750
	1    0    0    -1  
$EndComp
$Comp
L power:GND #PWR09
U 1 1
P 4950 4800
F 0 "#PWR09" H 4950 4550 50  0001 C CNN
F 1 "GND" H 4955 4627 50  0000 C CNN
F 2 "" H 4950 4800 50  0001 C CNN
F 3 "" H 4950 4800 50  0001 C CNN
	1    4950 4800
	1    0    0    -1  
$EndComp
$Comp
L Connector_Generic:Conn_01x02 TEST_MODE1
U 1 1
P 5150 4700
F 0 "TEST_MODE1" H 5230 4692 50  0000 L CNN
F 1 "Conn_01x02" H 5230 4601 50  0000 L CNN
F 2 "Pin_Headers:Pin_Header_Straight_1x02_Pitch2.54mm" H 5150 4700 50  0001 C CNN
F 3 "~" H 5150 4700 50  0001 C CNN
	1    5150 4700
	1    0    0    -1  
$EndComp
Wire Wire Line
	4950 3150 4950 4700
$Comp
L Device:R R2
U 1 1
P 4300 3650
F 0 "R2" H 4370 3696 50  0000 L CNN
F 1 "4.7k" H 4370 3605 50  0000 L CNN
F 2 "Resistors_SMD:R_0805_HandSoldering" V 4230 3650 50  0001 C CNN
F 3 "~" H 4300 3650 50  0001 C CNN
	1    4300 3650
	1    0    0    -1  
$EndComp
Wire Wire Line
	4000 3450 4300 3450
Wire Wire Line
	4300 3450 4300 3500
Connection ~ 4300 3450
Wire Wire Line
	4300 3450 4350 3450
Wire Wire Line
	4300 3800 4300 4200
Connection ~ 4300 4200
Wire Wire Line
	4300 4200 3900 4200
$Comp
L Device:R R16
U 1 1
P 7350 1650
F 0 "R16" H 7420 1696 50  0000 L CNN
F 1 "4.7k" H 7420 1605 50  0000 L CNN
F 2 "Resistors_SMD:R_0805_HandSoldering" V 7280 1650 50  0001 C CNN
F 3 "~" H 7350 1650 50  0001 C CNN
	1    7350 1650
	1    0    0    -1  
$EndComp
Wire Wire Line
	7150 3150 7150 4450
Wire Wire Line
	7350 1800 7350 2050
Wire Wire Line
	7350 2050 7300 2050
Wire Wire Line
	7050 1350 7350 1350
Connection ~ 7300 2050
Wire Wire Line
	7350 1500 7350 1350
Connection ~ 7350 1350
Wire Wire Line
	7350 1350 7600 1350
Text Label 6700 5250 2    50   ~ 0
3V3
Connection ~ 7300 4950
$Comp
L power:GND #PWR012
U 1 1
P 7300 4950
F 0 "#PWR012" H 7300 4700 50  0001 C CNN
F 1 "GND" H 7150 4900 50  0000 C CNN
F 2 "" H 7300 4950 50  0001 C CNN
F 3 "" H 7300 4950 50  0001 C CNN
	1    7300 4950
	1    0    0    -1  
$EndComp
Wire Wire Line
	6550 5150 7500 5150
Text Label 6550 5150 2    50   ~ 0
5V_IN
Wire Wire Line
	9250 800  10000 800 
Wire Wire Line
	9250 2300 10000 2300
Wire Wire Line
	9450 1050 9000 1050
Wire Wire Line
	9000 1050 9000 2550
Wire Wire Line
	9000 2550 9450 2550
Wire Wire Line
	7300 4550 7300 3700
$Comp
L power:GND #PWR0107
U 1 1
P 8000 3450
F 0 "#PWR0107" H 8000 3200 50  0001 C CNN
F 1 "GND" H 8005 3277 50  0000 C CNN
F 2 "" H 8000 3450 50  0001 C CNN
F 3 "" H 8000 3450 50  0001 C CNN
	1    8000 3450
	1    0    0    -1  
$EndComp
Text Label 8900 3800 0    50   ~ 0
5V_IN
$Comp
L 74xx:74HC245 U6
U 1 1
P 8000 2650
F 0 "U6" H 8450 2150 50  0000 C CNN
F 1 "74LS245" H 8550 2050 50  0000 C CNN
F 2 "Housings_SOIC:SOIC-20W_7.5x12.8mm_Pitch1.27mm" H 8000 2650 50  0001 C CNN
F 3 "http://www.ti.com/lit/gpn/sn74HC245" H 8000 2650 50  0001 C CNN
	1    8000 2650
	1    0    0    -1  
$EndComp
Wire Wire Line
	8000 3800 8500 3800
Connection ~ 8500 3800
Wire Wire Line
	8500 3800 8900 3800
Wire Wire Line
	8000 3800 8000 3950
Wire Wire Line
	9000 3700 7300 3700
Connection ~ 7300 3700
Wire Wire Line
	7300 3700 7300 2050
Wire Wire Line
	9000 2550 9000 3700
Connection ~ 9000 2550
$Comp
L 74xx_IEEE:7408 U2
U 4 1
P 5000 5950
F 0 "U2" H 5000 6366 50  0000 C CNN
F 1 "7408" H 5000 6275 50  0000 C CNN
F 2 "Housings_SOIC:SOIC-14_3.9x8.7mm_Pitch1.27mm" H 5000 5950 50  0001 C CNN
F 3 "" H 5000 5950 50  0001 C CNN
	4    5000 5950
	1    0    0    -1  
$EndComp
Wire Wire Line
	4400 5850 4400 6200
Connection ~ 4400 5850
Wire Wire Line
	1400 7500 1400 7650
Wire Wire Line
	1500 7500 1500 7650
Wire Wire Line
	1600 7500 1600 7650
Wire Wire Line
	1700 7500 1700 7650
Wire Wire Line
	1800 7500 1800 7650
$EndSCHEMATC
